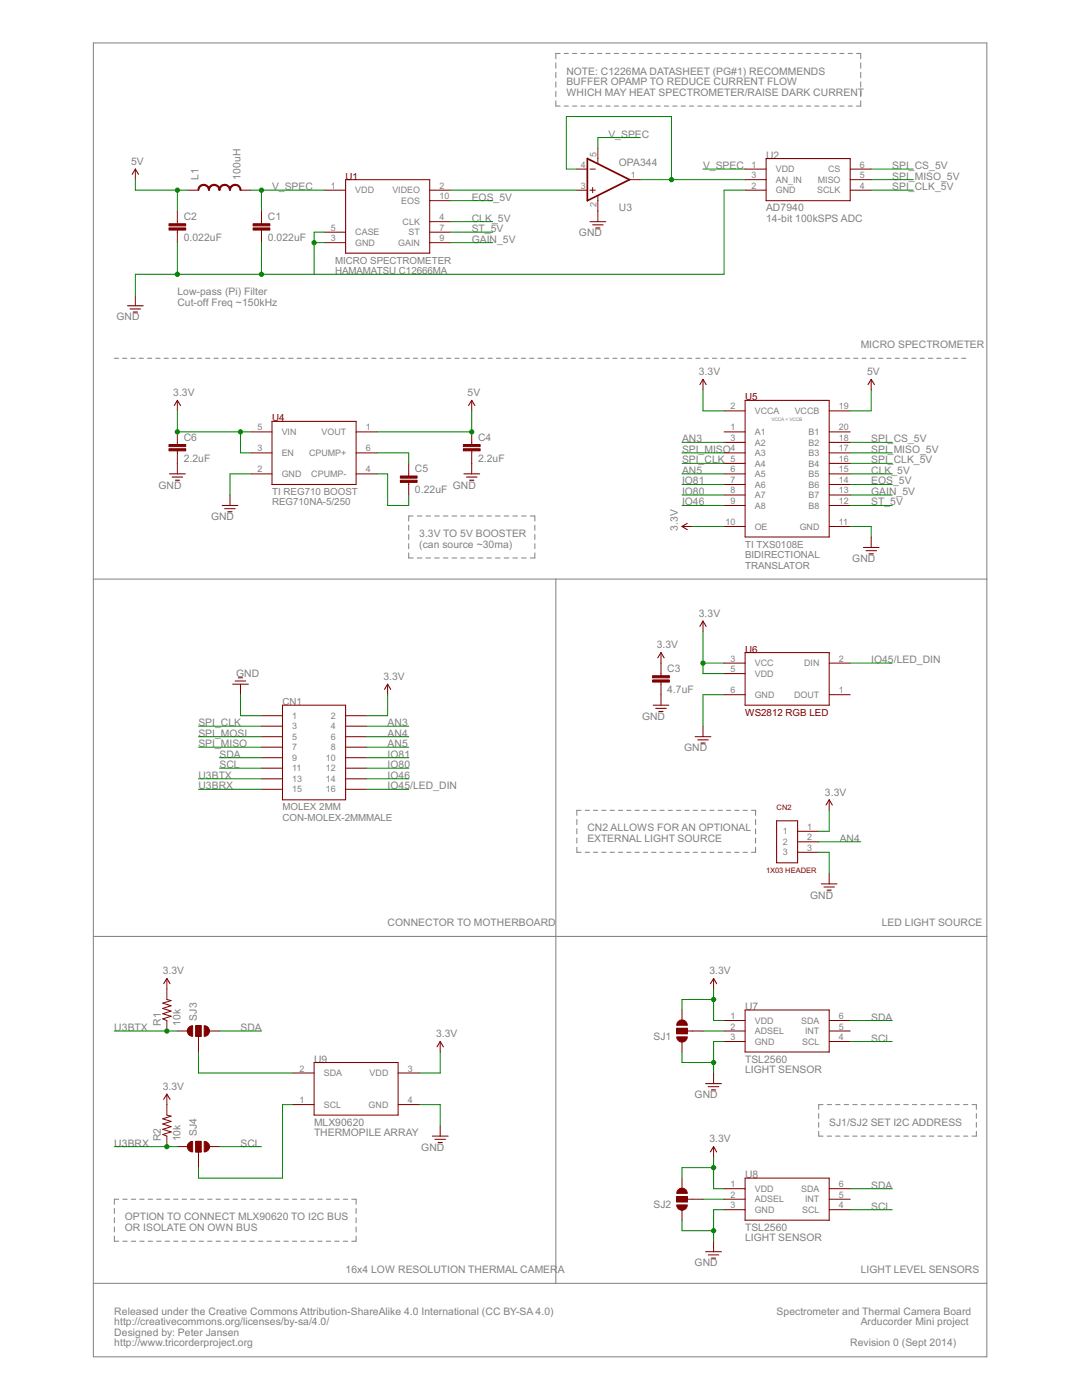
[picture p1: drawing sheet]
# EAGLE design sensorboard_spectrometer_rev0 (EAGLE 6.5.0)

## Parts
C1  0.022uF  CAP0603  [0603]
C2  0.022uF  CAP0603  [0603]
C3  4.7uF  CAP0603  [0603]
C4  2.2uF  CAP0603  [0603]
C5  0.22uF  CAP0603  [0603]
C6  2.2uF  CAP0603  [0603]
CN1  CON-MOLEX-2MMMALE  [MOLEX-0877591650]
CN2  1X03  [1X03]
L1  100uH  INDUCTOR0805  [0805]
R1  10k  RESISTOR0603  [0603]
R2  10k  RESISTOR0603  [0603]
SJ1  SOLDERJUMPER_2WAYPASTE1&2  [SJ_3_PASTE1&2]
SJ2  SOLDERJUMPER_2WAYPASTE2&3  [SJ_3_PASTE2&3]
SJ3  SOLDERJUMPER_2WAYPASTE1&2  [SJ_3_PASTE1&2]
SJ4  SOLDERJUMPER_2WAYPASTE1&2  [SJ_3_PASTE1&2]
U1  MICROSPEC-C12666MA  [C12666MA]
U2  AD7940  [SOT-23-6L]
U3  OPA344  [SOT23-5]
U4  REG710NA-5/250  TI-REG710  [SOT-23-6L]
U5  TRANSLATOR-TXS0108E  [TSSOP-20]
U6  WS2812_NEOPIXEL  [WS2812]
U7  TSL2561  [TMB-6]
U8  TSL2561  [TMB-6]
U9  MLX90620  [MLX90620]

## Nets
3.3V: C3.1 C6.1 CN1.2 CN2.1 R1.2 R2.2 SJ1.3 SJ2.3 U4.3(EN) U4.5(VIN) U5.2(VCCA) U5.10(OE) U6.3(VCC) U6.5(VDD) U7.1(VDD) U8.1(VDD) U9.3(VDD)
5V: C2.1 C4.1 L1.1 U4.1(VOUT) U5.19(VCCB)
AN3: CN1.4 U5.3(A2)
AN4: CN1.6 CN2.2
AN5: CN1.8 U5.6(A5)
CLK_5V: U1.4(CLK) U5.15(B5)
EOS_5V: U1.10(EOS) U5.14(B6)
GAIN_5V: U1.9(GAIN) U5.13(B7)
GND: C1.2 C2.2 C3.2 C4.2 C6.2 CN1.1 CN2.3 SJ1.1 SJ2.1 U1.3(GND) U1.5(CASE) U2.2(GND) U3.2(V-) U4.2(GND) U5.11(GND) U6.6(GND) U7.3(GND) U8.3(GND) U9.4(GND)
IO45/LED_DIN: CN1.16 U6.2(DIN)
IO46: CN1.14 U5.9(A8)
IO80: CN1.12 U5.8(A7)
IO81: CN1.10 U5.7(A6)
N$1: U2.3(AN_IN) U3.1(OUT) U3.4(-IN)
N$2: U1.2(VIDEO) U3.3(+IN)
N$3: SJ2.2 U8.2(ADSEL)
N$4: SJ1.2 U7.2(ADSEL)
N$7: C5.1 U4.6(CPUMP+)
N$8: C5.2 U4.4(CPUMP-)
N$10: SJ4.2 U9.1(SCL)
N$13: SJ3.2 U9.2(SDA)
SCL: CN1.11 SJ4.3 U7.4(SCL) U8.4(SCL)
SDA: CN1.9 SJ3.3 U7.6(SDA) U8.6(SDA)
SPI_CLK: CN1.3 U5.5(A4)
SPI_CLK_5V: U2.4(SCLK) U5.16(B4)
SPI_CS_5V: U2.6(CS) U5.18(B2)
SPI_MISO: CN1.7 U5.4(A3)
SPI_MISO_5V: U2.5(MISO) U5.17(B3)
SPI_MOSI: CN1.5
ST_5V: U1.7(ST) U5.12(B8)
U3BRX: CN1.15 R2.1 SJ4.1
U3BTX: CN1.13 R1.1 SJ3.1
V_SPEC: C1.1 L1.2 U1.1(VDD) U2.1(VDD) U3.5(V+)
Unconnected: U5.1(A1) U5.20(B1) U6.1(DOUT) U7.5(INT) U8.5(INT)

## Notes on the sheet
- NOTE: C1226MA DATASHEET (PG#1) RECOMMENDS
- BUFFER OPAMP TO REDUCE CURRENT FLOW
- WHICH MAY HEAT SPECTROMETER/RAISE DARK CURRENT
- Low-pass (Pi) Filter
- Cut-off Freq ~150kHz
- MICRO SPECTROMETER
- 3.3V TO 5V BOOSTER
- (can source ~30ma)
- CN2 ALLOWS FOR AN OPTIONAL
- EXTERNAL LIGHT SOURCE
- CONNECTOR TO MOTHERBOARD | LED LIGHT SOURCE
- SJ1/SJ2 SET I2C ADDRESS
- OPTION TO CONNECT MLX90620 TO I2C BUS
- OR ISOLATE ON OWN BUS
- 16x4 LOW RESOLUTION THERMAL CAMERA | LIGHT LEVEL SENSORS
- Released under the Creative Commons Attribution-ShareAlike 4.0 International (CC BY-SA 4.0) | Spectrometer and Thermal Camera Board
- http://creativecommons.org/licenses/by-sa/4.0/ | Arducorder Mini project
- Designed by: Peter Jansen
- http://www.tricorderproject.org | Revision 0 (Sept 2014)

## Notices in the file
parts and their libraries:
SparkFun-Passives: Licensing: CC v3.0 Share-Alike You are welcome to use this library for commercial purposes.
arducorder-mini: Licensing: Creative Commons ShareAlike 4.0 International - https://creativecommons.org/licenses/by-sa/4.0
